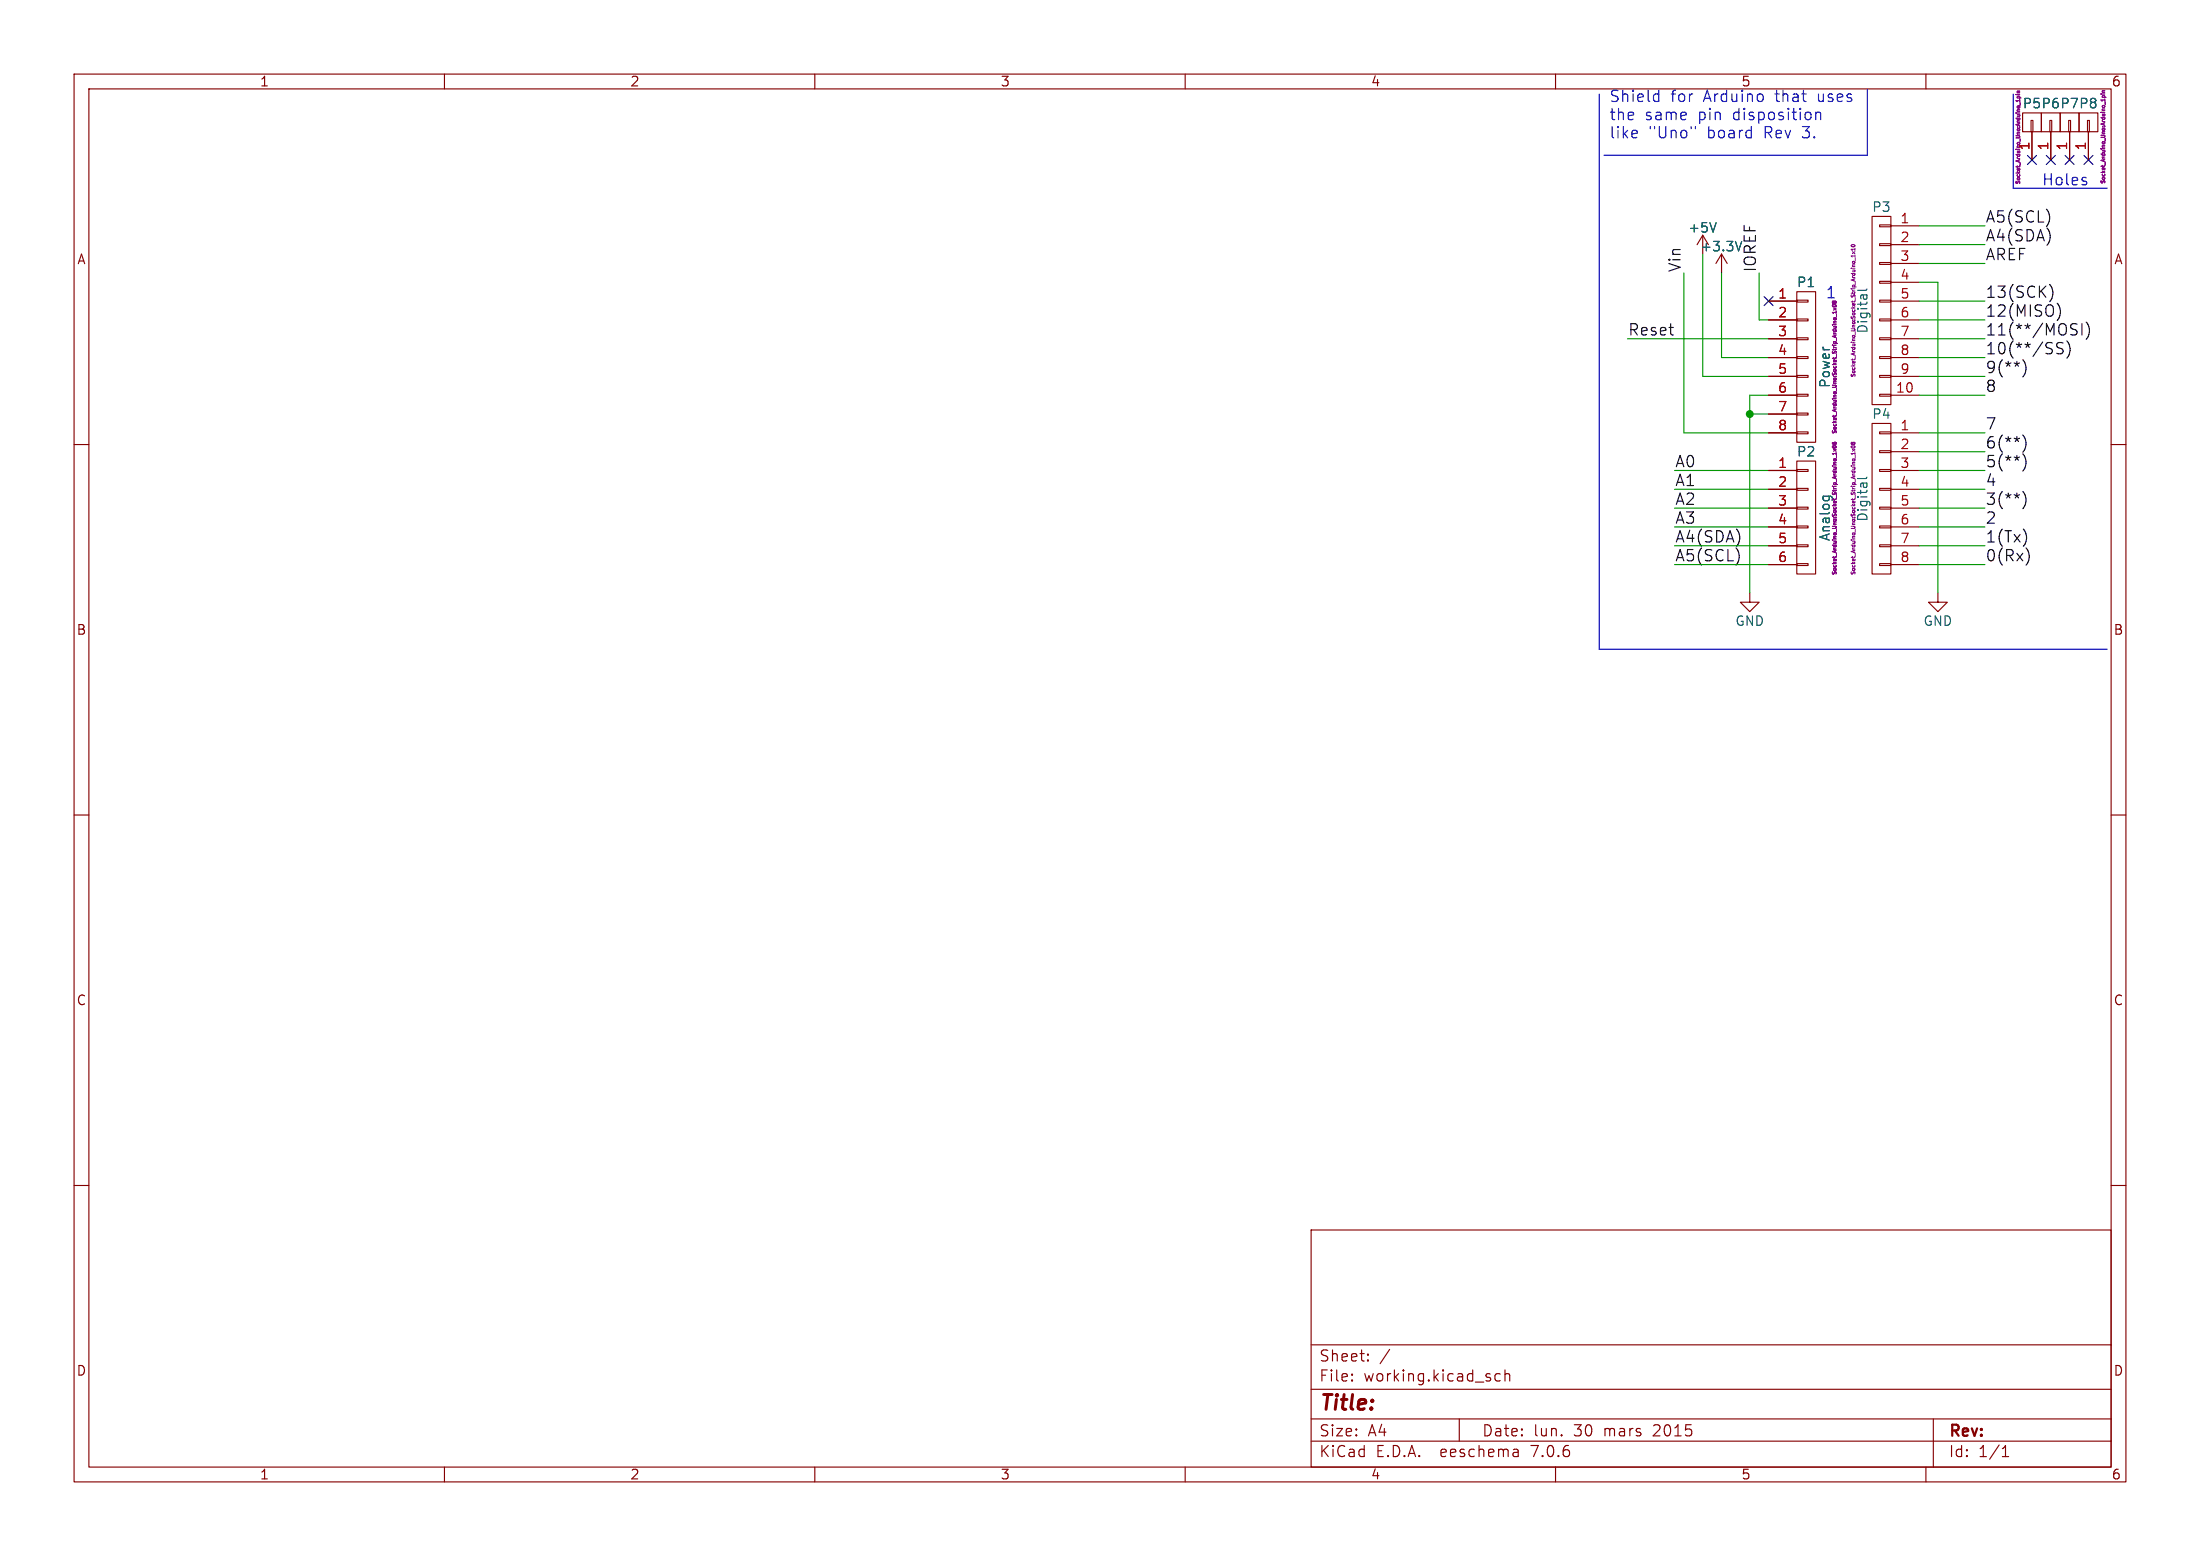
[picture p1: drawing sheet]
(kicad_sch (version 20230121) (generator eeschema)

 (paper "A4")

 (title_block
  (date "lun. 30 mars 2015"))

 (lib_symbols
  (symbol "Arduino_As_Uno-rescue:+3.3V" (power) (pin_names (offset 0)) (in_bom yes) (on_board yes)
   (property "Reference" "#PWR" (at 0 -3.81 0) (effects (font (size 1.27 1.27)) hide))
   (property "Value" "+3.3V" (at 0 3.556 0) (effects (font (size 1.27 1.27))))
   (property "Footprint" "" (at 0 0 0) (effects (font (size 1.27 1.27))))
   (property "Datasheet" "" (at 0 0 0) (effects (font (size 1.27 1.27))))
   (symbol "+3.3V_0_1"
    (polyline (pts (xy -0.762 1.27) (xy 0 2.54)) (stroke (width 0) (type solid)) (fill (type none)))
    (polyline (pts (xy 0 0) (xy 0 2.54)) (stroke (width 0) (type solid)) (fill (type none)))
    (polyline (pts (xy 0 2.54) (xy 0.762 1.27)) (stroke (width 0) (type solid)) (fill (type none))))
   (symbol "+3.3V_1_1"
    (pin power_in line (at 0 0 90) (length 0) hide (name "+3V3" (effects (font (size 1.27 1.27)))) (number "1" (effects (font (size 1.27 1.27)))))))
  (symbol "Arduino_As_Uno-rescue:+5V" (power) (pin_names (offset 0)) (in_bom yes) (on_board yes)
   (property "Reference" "#PWR" (at 0 -3.81 0) (effects (font (size 1.27 1.27)) hide))
   (property "Value" "+5V" (at 0 3.556 0) (effects (font (size 1.27 1.27))))
   (property "Footprint" "" (at 0 0 0) (effects (font (size 1.27 1.27))))
   (property "Datasheet" "" (at 0 0 0) (effects (font (size 1.27 1.27))))
   (symbol "+5V_0_1"
    (polyline (pts (xy -0.762 1.27) (xy 0 2.54)) (stroke (width 0) (type solid)) (fill (type none)))
    (polyline (pts (xy 0 0) (xy 0 2.54)) (stroke (width 0) (type solid)) (fill (type none)))
    (polyline (pts (xy 0 2.54) (xy 0.762 1.27)) (stroke (width 0) (type solid)) (fill (type none))))
   (symbol "+5V_1_1"
    (pin power_in line (at 0 0 90) (length 0) hide (name "+5V" (effects (font (size 1.27 1.27)))) (number "1" (effects (font (size 1.27 1.27)))))))
  (symbol "Arduino_As_Uno-rescue:CONN_01X01" (pin_names (offset 1.016) hide) (in_bom yes) (on_board yes)
   (property "Reference" "P" (at 0 2.54 0) (effects (font (size 1.27 1.27))))
   (property "Value" "CONN_01X01" (at 2.54 0 90) (effects (font (size 1.27 1.27))))
   (property "Footprint" "" (at 0 0 0) (effects (font (size 1.27 1.27))))
   (property "Datasheet" "" (at 0 0 0) (effects (font (size 1.27 1.27))))
   (symbol "CONN_01X01_0_1"
    (rectangle (start -1.27 0.127) (end 0.254 -0.127) (stroke (width 0) (type solid)) (fill (type none)))
    (rectangle (start -1.27 1.27) (end 1.27 -1.27) (stroke (width 0) (type solid)) (fill (type none))))
   (symbol "CONN_01X01_1_1"
    (pin passive line (at -5.08 0 0) (length 3.81) (name "P1" (effects (font (size 1.27 1.27)))) (number "1" (effects (font (size 1.27 1.27)))))))
  (symbol "Arduino_As_Uno-rescue:CONN_01X06" (pin_names (offset 1.016) hide) (in_bom yes) (on_board yes)
   (property "Reference" "P" (at 0 8.89 0) (effects (font (size 1.27 1.27))))
   (property "Value" "CONN_01X06" (at 2.54 0 90) (effects (font (size 1.27 1.27))))
   (property "Footprint" "" (at 0 0 0) (effects (font (size 1.27 1.27))))
   (property "Datasheet" "" (at 0 0 0) (effects (font (size 1.27 1.27))))
   (symbol "CONN_01X06_0_1"
    (rectangle (start -1.27 -6.223) (end 0.254 -6.477) (stroke (width 0) (type solid)) (fill (type none)))
    (rectangle (start -1.27 -3.683) (end 0.254 -3.937) (stroke (width 0) (type solid)) (fill (type none)))
    (rectangle (start -1.27 -1.143) (end 0.254 -1.397) (stroke (width 0) (type solid)) (fill (type none)))
    (rectangle (start -1.27 1.397) (end 0.254 1.143) (stroke (width 0) (type solid)) (fill (type none)))
    (rectangle (start -1.27 3.937) (end 0.254 3.683) (stroke (width 0) (type solid)) (fill (type none)))
    (rectangle (start -1.27 6.477) (end 0.254 6.223) (stroke (width 0) (type solid)) (fill (type none)))
    (rectangle (start -1.27 7.62) (end 1.27 -7.62) (stroke (width 0) (type solid)) (fill (type none))))
   (symbol "CONN_01X06_1_1"
    (pin passive line (at -5.08 6.35 0) (length 3.81) (name "P1" (effects (font (size 1.27 1.27)))) (number "1" (effects (font (size 1.27 1.27)))))
    (pin passive line (at -5.08 3.81 0) (length 3.81) (name "P2" (effects (font (size 1.27 1.27)))) (number "2" (effects (font (size 1.27 1.27)))))
    (pin passive line (at -5.08 1.27 0) (length 3.81) (name "P3" (effects (font (size 1.27 1.27)))) (number "3" (effects (font (size 1.27 1.27)))))
    (pin passive line (at -5.08 -1.27 0) (length 3.81) (name "P4" (effects (font (size 1.27 1.27)))) (number "4" (effects (font (size 1.27 1.27)))))
    (pin passive line (at -5.08 -3.81 0) (length 3.81) (name "P5" (effects (font (size 1.27 1.27)))) (number "5" (effects (font (size 1.27 1.27)))))
    (pin passive line (at -5.08 -6.35 0) (length 3.81) (name "P6" (effects (font (size 1.27 1.27)))) (number "6" (effects (font (size 1.27 1.27)))))))
  (symbol "Arduino_As_Uno-rescue:CONN_01X08" (pin_names (offset 1.016) hide) (in_bom yes) (on_board yes)
   (property "Reference" "P" (at 0 11.43 0) (effects (font (size 1.27 1.27))))
   (property "Value" "CONN_01X08" (at 2.54 0 90) (effects (font (size 1.27 1.27))))
   (property "Footprint" "" (at 0 0 0) (effects (font (size 1.27 1.27))))
   (property "Datasheet" "" (at 0 0 0) (effects (font (size 1.27 1.27))))
   (symbol "CONN_01X08_0_1"
    (rectangle (start -1.27 -10.16) (end 1.27 10.16) (stroke (width 0) (type solid)) (fill (type none)))
    (rectangle (start -1.27 -8.763) (end 0.254 -9.017) (stroke (width 0) (type solid)) (fill (type none)))
    (rectangle (start -1.27 -6.223) (end 0.254 -6.477) (stroke (width 0) (type solid)) (fill (type none)))
    (rectangle (start -1.27 -3.683) (end 0.254 -3.937) (stroke (width 0) (type solid)) (fill (type none)))
    (rectangle (start -1.27 -1.143) (end 0.254 -1.397) (stroke (width 0) (type solid)) (fill (type none)))
    (rectangle (start -1.27 1.397) (end 0.254 1.143) (stroke (width 0) (type solid)) (fill (type none)))
    (rectangle (start -1.27 3.937) (end 0.254 3.683) (stroke (width 0) (type solid)) (fill (type none)))
    (rectangle (start -1.27 6.477) (end 0.254 6.223) (stroke (width 0) (type solid)) (fill (type none)))
    (rectangle (start -1.27 9.017) (end 0.254 8.763) (stroke (width 0) (type solid)) (fill (type none))))
   (symbol "CONN_01X08_1_1"
    (pin passive line (at -5.08 8.89 0) (length 3.81) (name "P1" (effects (font (size 1.27 1.27)))) (number "1" (effects (font (size 1.27 1.27)))))
    (pin passive line (at -5.08 6.35 0) (length 3.81) (name "P2" (effects (font (size 1.27 1.27)))) (number "2" (effects (font (size 1.27 1.27)))))
    (pin passive line (at -5.08 3.81 0) (length 3.81) (name "P3" (effects (font (size 1.27 1.27)))) (number "3" (effects (font (size 1.27 1.27)))))
    (pin passive line (at -5.08 1.27 0) (length 3.81) (name "P4" (effects (font (size 1.27 1.27)))) (number "4" (effects (font (size 1.27 1.27)))))
    (pin passive line (at -5.08 -1.27 0) (length 3.81) (name "P5" (effects (font (size 1.27 1.27)))) (number "5" (effects (font (size 1.27 1.27)))))
    (pin passive line (at -5.08 -3.81 0) (length 3.81) (name "P6" (effects (font (size 1.27 1.27)))) (number "6" (effects (font (size 1.27 1.27)))))
    (pin passive line (at -5.08 -6.35 0) (length 3.81) (name "P7" (effects (font (size 1.27 1.27)))) (number "7" (effects (font (size 1.27 1.27)))))
    (pin passive line (at -5.08 -8.89 0) (length 3.81) (name "P8" (effects (font (size 1.27 1.27)))) (number "8" (effects (font (size 1.27 1.27)))))))
  (symbol "Arduino_As_Uno-rescue:CONN_01X10" (pin_names (offset 1.016) hide) (in_bom yes) (on_board yes)
   (property "Reference" "P" (at 0 13.97 0) (effects (font (size 1.27 1.27))))
   (property "Value" "CONN_01X10" (at 2.54 0 90) (effects (font (size 1.27 1.27))))
   (property "Footprint" "" (at 0 0 0) (effects (font (size 1.27 1.27))))
   (property "Datasheet" "" (at 0 0 0) (effects (font (size 1.27 1.27))))
   (symbol "CONN_01X10_0_1"
    (rectangle (start -1.27 -11.303) (end 0.254 -11.557) (stroke (width 0) (type solid)) (fill (type none)))
    (rectangle (start -1.27 -8.763) (end 0.254 -9.017) (stroke (width 0) (type solid)) (fill (type none)))
    (rectangle (start -1.27 -6.223) (end 0.254 -6.477) (stroke (width 0) (type solid)) (fill (type none)))
    (rectangle (start -1.27 -3.683) (end 0.254 -3.937) (stroke (width 0) (type solid)) (fill (type none)))
    (rectangle (start -1.27 -1.143) (end 0.254 -1.397) (stroke (width 0) (type solid)) (fill (type none)))
    (rectangle (start -1.27 1.397) (end 0.254 1.143) (stroke (width 0) (type solid)) (fill (type none)))
    (rectangle (start -1.27 3.937) (end 0.254 3.683) (stroke (width 0) (type solid)) (fill (type none)))
    (rectangle (start -1.27 6.477) (end 0.254 6.223) (stroke (width 0) (type solid)) (fill (type none)))
    (rectangle (start -1.27 9.017) (end 0.254 8.763) (stroke (width 0) (type solid)) (fill (type none)))
    (rectangle (start -1.27 11.557) (end 0.254 11.303) (stroke (width 0) (type solid)) (fill (type none)))
    (rectangle (start -1.27 12.7) (end 1.27 -12.7) (stroke (width 0) (type solid)) (fill (type none))))
   (symbol "CONN_01X10_1_1"
    (pin passive line (at -5.08 11.43 0) (length 3.81) (name "P1" (effects (font (size 1.27 1.27)))) (number "1" (effects (font (size 1.27 1.27)))))
    (pin passive line (at -5.08 -11.43 0) (length 3.81) (name "P10" (effects (font (size 1.27 1.27)))) (number "10" (effects (font (size 1.27 1.27)))))
    (pin passive line (at -5.08 8.89 0) (length 3.81) (name "P2" (effects (font (size 1.27 1.27)))) (number "2" (effects (font (size 1.27 1.27)))))
    (pin passive line (at -5.08 6.35 0) (length 3.81) (name "P3" (effects (font (size 1.27 1.27)))) (number "3" (effects (font (size 1.27 1.27)))))
    (pin passive line (at -5.08 3.81 0) (length 3.81) (name "P4" (effects (font (size 1.27 1.27)))) (number "4" (effects (font (size 1.27 1.27)))))
    (pin passive line (at -5.08 1.27 0) (length 3.81) (name "P5" (effects (font (size 1.27 1.27)))) (number "5" (effects (font (size 1.27 1.27)))))
    (pin passive line (at -5.08 -1.27 0) (length 3.81) (name "P6" (effects (font (size 1.27 1.27)))) (number "6" (effects (font (size 1.27 1.27)))))
    (pin passive line (at -5.08 -3.81 0) (length 3.81) (name "P7" (effects (font (size 1.27 1.27)))) (number "7" (effects (font (size 1.27 1.27)))))
    (pin passive line (at -5.08 -6.35 0) (length 3.81) (name "P8" (effects (font (size 1.27 1.27)))) (number "8" (effects (font (size 1.27 1.27)))))
    (pin passive line (at -5.08 -8.89 0) (length 3.81) (name "P9" (effects (font (size 1.27 1.27)))) (number "9" (effects (font (size 1.27 1.27)))))))
  (symbol "Arduino_As_Uno-rescue:GND" (power) (pin_names (offset 0)) (in_bom yes) (on_board yes)
   (property "Reference" "#PWR" (at 0 -6.35 0) (effects (font (size 1.27 1.27)) hide))
   (property "Value" "GND" (at 0 -3.81 0) (effects (font (size 1.27 1.27))))
   (property "Footprint" "" (at 0 0 0) (effects (font (size 1.27 1.27))))
   (property "Datasheet" "" (at 0 0 0) (effects (font (size 1.27 1.27))))
   (symbol "GND_0_1"
    (polyline (pts (xy 0 0) (xy 0 -1.27) (xy 1.27 -1.27) (xy 0 -2.54) (xy -1.27 -1.27) (xy 0 -1.27)) (stroke (width 0) (type solid)) (fill (type none))))
   (symbol "GND_1_1"
    (pin power_in line (at 0 0 270) (length 0) hide (name "GND" (effects (font (size 1.27 1.27)))) (number "1" (effects (font (size 1.27 1.27))))))))

 (junction (at 236.22 55.88) (diameter 0) (color 0 0 0 0))

 (no_connect (at 279.4 21.59))
 (no_connect (at 281.94 21.59))
 (no_connect (at 274.32 21.59))
 (no_connect (at 276.86 21.59))
 (no_connect (at 238.76 40.64))

 (wire (pts (xy 236.22 55.88) (xy 236.22 80.01)) (stroke (width 0) (type default)))
 (wire (pts (xy 259.08 50.8) (xy 267.97 50.8)) (stroke (width 0) (type default)))
 (wire (pts (xy 259.08 63.5) (xy 267.97 63.5)) (stroke (width 0) (type default)))
 (wire (pts (xy 259.08 66.04) (xy 267.97 66.04)) (stroke (width 0) (type default)))
 (wire (pts (xy 236.22 53.34) (xy 236.22 55.88)) (stroke (width 0) (type default)))
 (wire (pts (xy 237.49 43.18) (xy 238.76 43.18)) (stroke (width 0) (type default)))
 (wire (pts (xy 259.08 33.02) (xy 267.97 33.02)) (stroke (width 0) (type default)))
 (wire (pts (xy 238.76 68.58) (xy 226.06 68.58)) (stroke (width 0) (type default)))
 (wire (pts (xy 259.08 48.26) (xy 267.97 48.26)) (stroke (width 0) (type default)))
 (polyline (pts (xy 252.095 20.955) (xy 252.095 12.065)) (stroke (width 0) (type default)))

 (wire (pts (xy 238.76 50.8) (xy 229.87 50.8)) (stroke (width 0) (type default)))
 (wire (pts (xy 237.49 36.83) (xy 237.49 43.18)) (stroke (width 0) (type default)))
 (wire (pts (xy 238.76 48.26) (xy 232.41 48.26)) (stroke (width 0) (type default)))
 (wire (pts (xy 238.76 76.2) (xy 226.06 76.2)) (stroke (width 0) (type default)))
 (polyline (pts (xy 216.535 20.955) (xy 252.095 20.955)) (stroke (width 0) (type default)))

 (wire (pts (xy 238.76 55.88) (xy 236.22 55.88)) (stroke (width 0) (type default)))
 (wire (pts (xy 259.08 43.18) (xy 267.97 43.18)) (stroke (width 0) (type default)))
 (wire (pts (xy 259.08 73.66) (xy 267.97 73.66)) (stroke (width 0) (type default)))
 (wire (pts (xy 238.76 53.34) (xy 236.22 53.34)) (stroke (width 0) (type default)))
 (wire (pts (xy 259.08 30.48) (xy 267.97 30.48)) (stroke (width 0) (type default)))
 (wire (pts (xy 259.08 40.64) (xy 267.97 40.64)) (stroke (width 0) (type default)))
 (wire (pts (xy 227.33 58.42) (xy 227.33 36.83)) (stroke (width 0) (type default)))
 (polyline (pts (xy 271.78 25.4) (xy 271.78 12.7)) (stroke (width 0) (type default)))

 (wire (pts (xy 259.08 76.2) (xy 267.97 76.2)) (stroke (width 0) (type default)))
 (wire (pts (xy 259.08 38.1) (xy 261.62 38.1)) (stroke (width 0) (type default)))
 (wire (pts (xy 238.76 73.66) (xy 226.06 73.66)) (stroke (width 0) (type default)))
 (polyline (pts (xy 215.9 12.7) (xy 215.9 87.63)) (stroke (width 0) (type default)))

 (wire (pts (xy 238.76 58.42) (xy 227.33 58.42)) (stroke (width 0) (type default)))
 (polyline (pts (xy 215.9 87.63) (xy 284.48 87.63)) (stroke (width 0) (type default)))

 (wire (pts (xy 259.08 68.58) (xy 267.97 68.58)) (stroke (width 0) (type default)))
 (wire (pts (xy 238.76 66.04) (xy 226.06 66.04)) (stroke (width 0) (type default)))
 (wire (pts (xy 229.87 50.8) (xy 229.87 34.29)) (stroke (width 0) (type default)))
 (wire (pts (xy 259.08 45.72) (xy 267.97 45.72)) (stroke (width 0) (type default)))
 (wire (pts (xy 238.76 71.12) (xy 226.06 71.12)) (stroke (width 0) (type default)))
 (wire (pts (xy 238.76 45.72) (xy 219.71 45.72)) (stroke (width 0) (type default)))
 (wire (pts (xy 259.08 71.12) (xy 267.97 71.12)) (stroke (width 0) (type default)))
 (polyline (pts (xy 284.48 25.4) (xy 271.78 25.4)) (stroke (width 0) (type default)))

 (wire (pts (xy 238.76 63.5) (xy 226.06 63.5)) (stroke (width 0) (type default)))
 (wire (pts (xy 259.08 35.56) (xy 267.97 35.56)) (stroke (width 0) (type default)))
 (wire (pts (xy 261.62 38.1) (xy 261.62 80.01)) (stroke (width 0) (type default)))
 (wire (pts (xy 259.08 58.42) (xy 267.97 58.42)) (stroke (width 0) (type default)))
 (wire (pts (xy 259.08 60.96) (xy 267.97 60.96)) (stroke (width 0) (type default)))
 (wire (pts (xy 232.41 48.26) (xy 232.41 36.83)) (stroke (width 0) (type default)))
 (wire (pts (xy 259.08 53.34) (xy 267.97 53.34)) (stroke (width 0) (type default)))

 (text "Shield for Arduino that uses\nthe same pin disposition\nlike \"Uno\" board Rev 3." (at 217.17 19.05 0) (effects (font (size 1.524 1.524)) (justify left bottom)))
 (text "1" (at 246.38 40.64 0) (effects (font (size 1.524 1.524)) (justify left bottom)))
 (text "Holes" (at 275.59 25.4 0) (effects (font (size 1.524 1.524)) (justify left bottom)))

 (label "9(**)" (at 267.97 50.8 0) (effects (font (size 1.524 1.524)) (justify left bottom)))
 (label "Reset" (at 219.71 45.72 0) (effects (font (size 1.524 1.524)) (justify left bottom)))
 (label "7" (at 267.97 58.42 0) (effects (font (size 1.524 1.524)) (justify left bottom)))
 (label "A3" (at 226.06 71.12 0) (effects (font (size 1.524 1.524)) (justify left bottom)))
 (label "2" (at 267.97 71.12 0) (effects (font (size 1.524 1.524)) (justify left bottom)))
 (label "A1" (at 226.06 66.04 0) (effects (font (size 1.524 1.524)) (justify left bottom)))
 (label "1(Tx)" (at 267.97 73.66 0) (effects (font (size 1.524 1.524)) (justify left bottom)))
 (label "13(SCK)" (at 267.97 40.64 0) (effects (font (size 1.524 1.524)) (justify left bottom)))
 (label "11(**/MOSI)" (at 267.97 45.72 0) (effects (font (size 1.524 1.524)) (justify left bottom)))
 (label "Vin" (at 227.33 36.83 90) (effects (font (size 1.524 1.524)) (justify left bottom)))
 (label "0(Rx)" (at 267.97 76.2 0) (effects (font (size 1.524 1.524)) (justify left bottom)))
 (label "8" (at 267.97 53.34 0) (effects (font (size 1.524 1.524)) (justify left bottom)))
 (label "A0" (at 226.06 63.5 0) (effects (font (size 1.524 1.524)) (justify left bottom)))
 (label "IOREF" (at 237.49 36.83 90) (effects (font (size 1.524 1.524)) (justify left bottom)))
 (label "A4(SDA)" (at 267.97 33.02 0) (effects (font (size 1.524 1.524)) (justify left bottom)))
 (label "3(**)" (at 267.97 68.58 0) (effects (font (size 1.524 1.524)) (justify left bottom)))
 (label "5(**)" (at 267.97 63.5 0) (effects (font (size 1.524 1.524)) (justify left bottom)))
 (label "A2" (at 226.06 68.58 0) (effects (font (size 1.524 1.524)) (justify left bottom)))
 (label "12(MISO)" (at 267.97 43.18 0) (effects (font (size 1.524 1.524)) (justify left bottom)))
 (label "AREF" (at 267.97 35.56 0) (effects (font (size 1.524 1.524)) (justify left bottom)))
 (label "A5(SCL)" (at 226.06 76.2 0) (effects (font (size 1.524 1.524)) (justify left bottom)))
 (label "A4(SDA)" (at 226.06 73.66 0) (effects (font (size 1.524 1.524)) (justify left bottom)))
 (label "4" (at 267.97 66.04 0) (effects (font (size 1.524 1.524)) (justify left bottom)))
 (label "6(**)" (at 267.97 60.96 0) (effects (font (size 1.524 1.524)) (justify left bottom)))
 (label "A5(SCL)" (at 267.97 30.48 0) (effects (font (size 1.524 1.524)) (justify left bottom)))
 (label "10(**/SS)" (at 267.97 48.26 0) (effects (font (size 1.524 1.524)) (justify left bottom)))

 (symbol (lib_id "Arduino_As_Uno-rescue:CONN_01X08") (at 243.84 49.53 0) (unit 1) (in_bom yes) (on_board yes) (dnp no)
  (property "Reference" "P1" (at 243.84 38.1 0) (effects (font (size 1.27 1.27))))
  (property "Value" "Power" (at 246.38 49.53 90) (effects (font (size 1.27 1.27))))
  (property "Footprint" "Socket_Arduino_Uno:Socket_Strip_Arduino_1x08" (at 247.65 49.53 90) (effects (font (size 0.508 0.508))))
  (property "Datasheet" "" (at 243.84 49.53 0) (effects (font (size 1.27 1.27)))) (pin "1") (pin "2") (pin "3") (pin "4") (pin "5") (pin "6") (pin "7") (pin "8"))

 (symbol (lib_id "Arduino_As_Uno-rescue:+3.3V") (at 232.41 36.83 0) (unit 1) (in_bom yes) (on_board yes) (dnp no)
  (property "Reference" "#PWR01" (at 232.41 40.64 0) (effects (font (size 1.27 1.27)) hide))
  (property "Value" "+3.3V" (at 232.41 33.274 0) (effects (font (size 1.27 1.27))))
  (property "Footprint" "" (at 232.41 36.83 0) (effects (font (size 1.27 1.27))))
  (property "Datasheet" "" (at 232.41 36.83 0) (effects (font (size 1.27 1.27)))) (pin "1"))

 (symbol (lib_id "Arduino_As_Uno-rescue:+5V") (at 229.87 34.29 0) (unit 1) (in_bom yes) (on_board yes) (dnp no)
  (property "Reference" "#PWR02" (at 229.87 38.1 0) (effects (font (size 1.27 1.27)) hide))
  (property "Value" "+5V" (at 229.87 30.734 0) (effects (font (size 1.27 1.27))))
  (property "Footprint" "" (at 229.87 34.29 0) (effects (font (size 1.27 1.27))))
  (property "Datasheet" "" (at 229.87 34.29 0) (effects (font (size 1.27 1.27)))) (pin "1"))

 (symbol (lib_id "Arduino_As_Uno-rescue:GND") (at 236.22 80.01 0) (unit 1) (in_bom yes) (on_board yes) (dnp no)
  (property "Reference" "#PWR03" (at 236.22 86.36 0) (effects (font (size 1.27 1.27)) hide))
  (property "Value" "GND" (at 236.22 83.82 0) (effects (font (size 1.27 1.27))))
  (property "Footprint" "" (at 236.22 80.01 0) (effects (font (size 1.27 1.27))))
  (property "Datasheet" "" (at 236.22 80.01 0) (effects (font (size 1.27 1.27)))) (pin "1"))

 (symbol (lib_id "Arduino_As_Uno-rescue:GND") (at 261.62 80.01 0) (unit 1) (in_bom yes) (on_board yes) (dnp no)
  (property "Reference" "#PWR04" (at 261.62 86.36 0) (effects (font (size 1.27 1.27)) hide))
  (property "Value" "GND" (at 261.62 83.82 0) (effects (font (size 1.27 1.27))))
  (property "Footprint" "" (at 261.62 80.01 0) (effects (font (size 1.27 1.27))))
  (property "Datasheet" "" (at 261.62 80.01 0) (effects (font (size 1.27 1.27)))) (pin "1"))

 (symbol (lib_id "Arduino_As_Uno-rescue:CONN_01X06") (at 243.84 69.85 0) (unit 1) (in_bom yes) (on_board yes) (dnp no)
  (property "Reference" "P2" (at 243.84 60.96 0) (effects (font (size 1.27 1.27))))
  (property "Value" "Analog" (at 246.38 69.85 90) (effects (font (size 1.27 1.27))))
  (property "Footprint" "Socket_Arduino_Uno:Socket_Strip_Arduino_1x06" (at 247.65 68.58 90) (effects (font (size 0.508 0.508))))
  (property "Datasheet" "" (at 243.84 69.85 0) (effects (font (size 1.27 1.27)))) (pin "1") (pin "2") (pin "3") (pin "4") (pin "5") (pin "6"))

 (symbol (lib_id "Arduino_As_Uno-rescue:CONN_01X01") (at 274.32 16.51 90) (unit 1) (in_bom yes) (on_board yes) (dnp no)
  (property "Reference" "P5" (at 274.32 13.97 90) (effects (font (size 1.27 1.27))))
  (property "Value" "CONN_01X01" (at 274.32 13.97 90) (effects (font (size 1.27 1.27)) hide))
  (property "Footprint" "Socket_Arduino_Uno:Arduino_1pin" (at 272.4404 18.5166 0) (effects (font (size 0.508 0.508))))
  (property "Datasheet" "" (at 274.32 16.51 0) (effects (font (size 1.27 1.27)))) (pin "1"))

 (symbol (lib_id "Arduino_As_Uno-rescue:CONN_01X01") (at 276.86 16.51 90) (unit 1) (in_bom yes) (on_board yes) (dnp no)
  (property "Reference" "P6" (at 276.86 13.97 90) (effects (font (size 1.27 1.27))))
  (property "Value" "CONN_01X01" (at 276.86 13.97 90) (effects (font (size 1.27 1.27)) hide))
  (property "Footprint" "Socket_Arduino_Uno:Arduino_1pin" (at 276.86 16.51 0) (effects (font (size 0.508 0.508)) hide))
  (property "Datasheet" "" (at 276.86 16.51 0) (effects (font (size 1.27 1.27)))) (pin "1"))

 (symbol (lib_id "Arduino_As_Uno-rescue:CONN_01X01") (at 279.4 16.51 90) (unit 1) (in_bom yes) (on_board yes) (dnp no)
  (property "Reference" "P7" (at 279.4 13.97 90) (effects (font (size 1.27 1.27))))
  (property "Value" "CONN_01X01" (at 279.4 13.97 90) (effects (font (size 1.27 1.27)) hide))
  (property "Footprint" "Socket_Arduino_Uno:Arduino_1pin" (at 279.4 16.51 90) (effects (font (size 0.508 0.508)) hide))
  (property "Datasheet" "" (at 279.4 16.51 0) (effects (font (size 1.27 1.27)))) (pin "1"))

 (symbol (lib_id "Arduino_As_Uno-rescue:CONN_01X01") (at 281.94 16.51 90) (unit 1) (in_bom yes) (on_board yes) (dnp no)
  (property "Reference" "P8" (at 281.94 13.97 90) (effects (font (size 1.27 1.27))))
  (property "Value" "CONN_01X01" (at 281.94 13.97 90) (effects (font (size 1.27 1.27)) hide))
  (property "Footprint" "Socket_Arduino_Uno:Arduino_1pin" (at 283.9212 18.4404 0) (effects (font (size 0.508 0.508))))
  (property "Datasheet" "" (at 281.94 16.51 0) (effects (font (size 1.27 1.27)))) (pin "1"))

 (symbol (lib_id "Arduino_As_Uno-rescue:CONN_01X08") (at 254 67.31 0) (mirror y) (unit 1) (in_bom yes) (on_board yes) (dnp no)
  (property "Reference" "P4" (at 254 55.88 0) (effects (font (size 1.27 1.27))))
  (property "Value" "Digital" (at 251.46 67.31 90) (effects (font (size 1.27 1.27))))
  (property "Footprint" "Socket_Arduino_Uno:Socket_Strip_Arduino_1x08" (at 250.19 68.58 90) (effects (font (size 0.508 0.508))))
  (property "Datasheet" "" (at 254 67.31 0) (effects (font (size 1.27 1.27)))) (pin "1") (pin "2") (pin "3") (pin "4") (pin "5") (pin "6") (pin "7") (pin "8"))

 (symbol (lib_id "Arduino_As_Uno-rescue:CONN_01X10") (at 254 41.91 0) (mirror y) (unit 1) (in_bom yes) (on_board yes) (dnp no)
  (property "Reference" "P3" (at 254 27.94 0) (effects (font (size 1.27 1.27))))
  (property "Value" "Digital" (at 251.46 41.91 90) (effects (font (size 1.27 1.27))))
  (property "Footprint" "Socket_Arduino_Uno:Socket_Strip_Arduino_1x10" (at 250.19 41.91 90) (effects (font (size 0.508 0.508))))
  (property "Datasheet" "" (at 254 41.91 0) (effects (font (size 1.27 1.27)))) (pin "1") (pin "10") (pin "2") (pin "3") (pin "4") (pin "5") (pin "6") (pin "7") (pin "8") (pin "9"))

 (sheet_instances (path "" (page "1"))))
